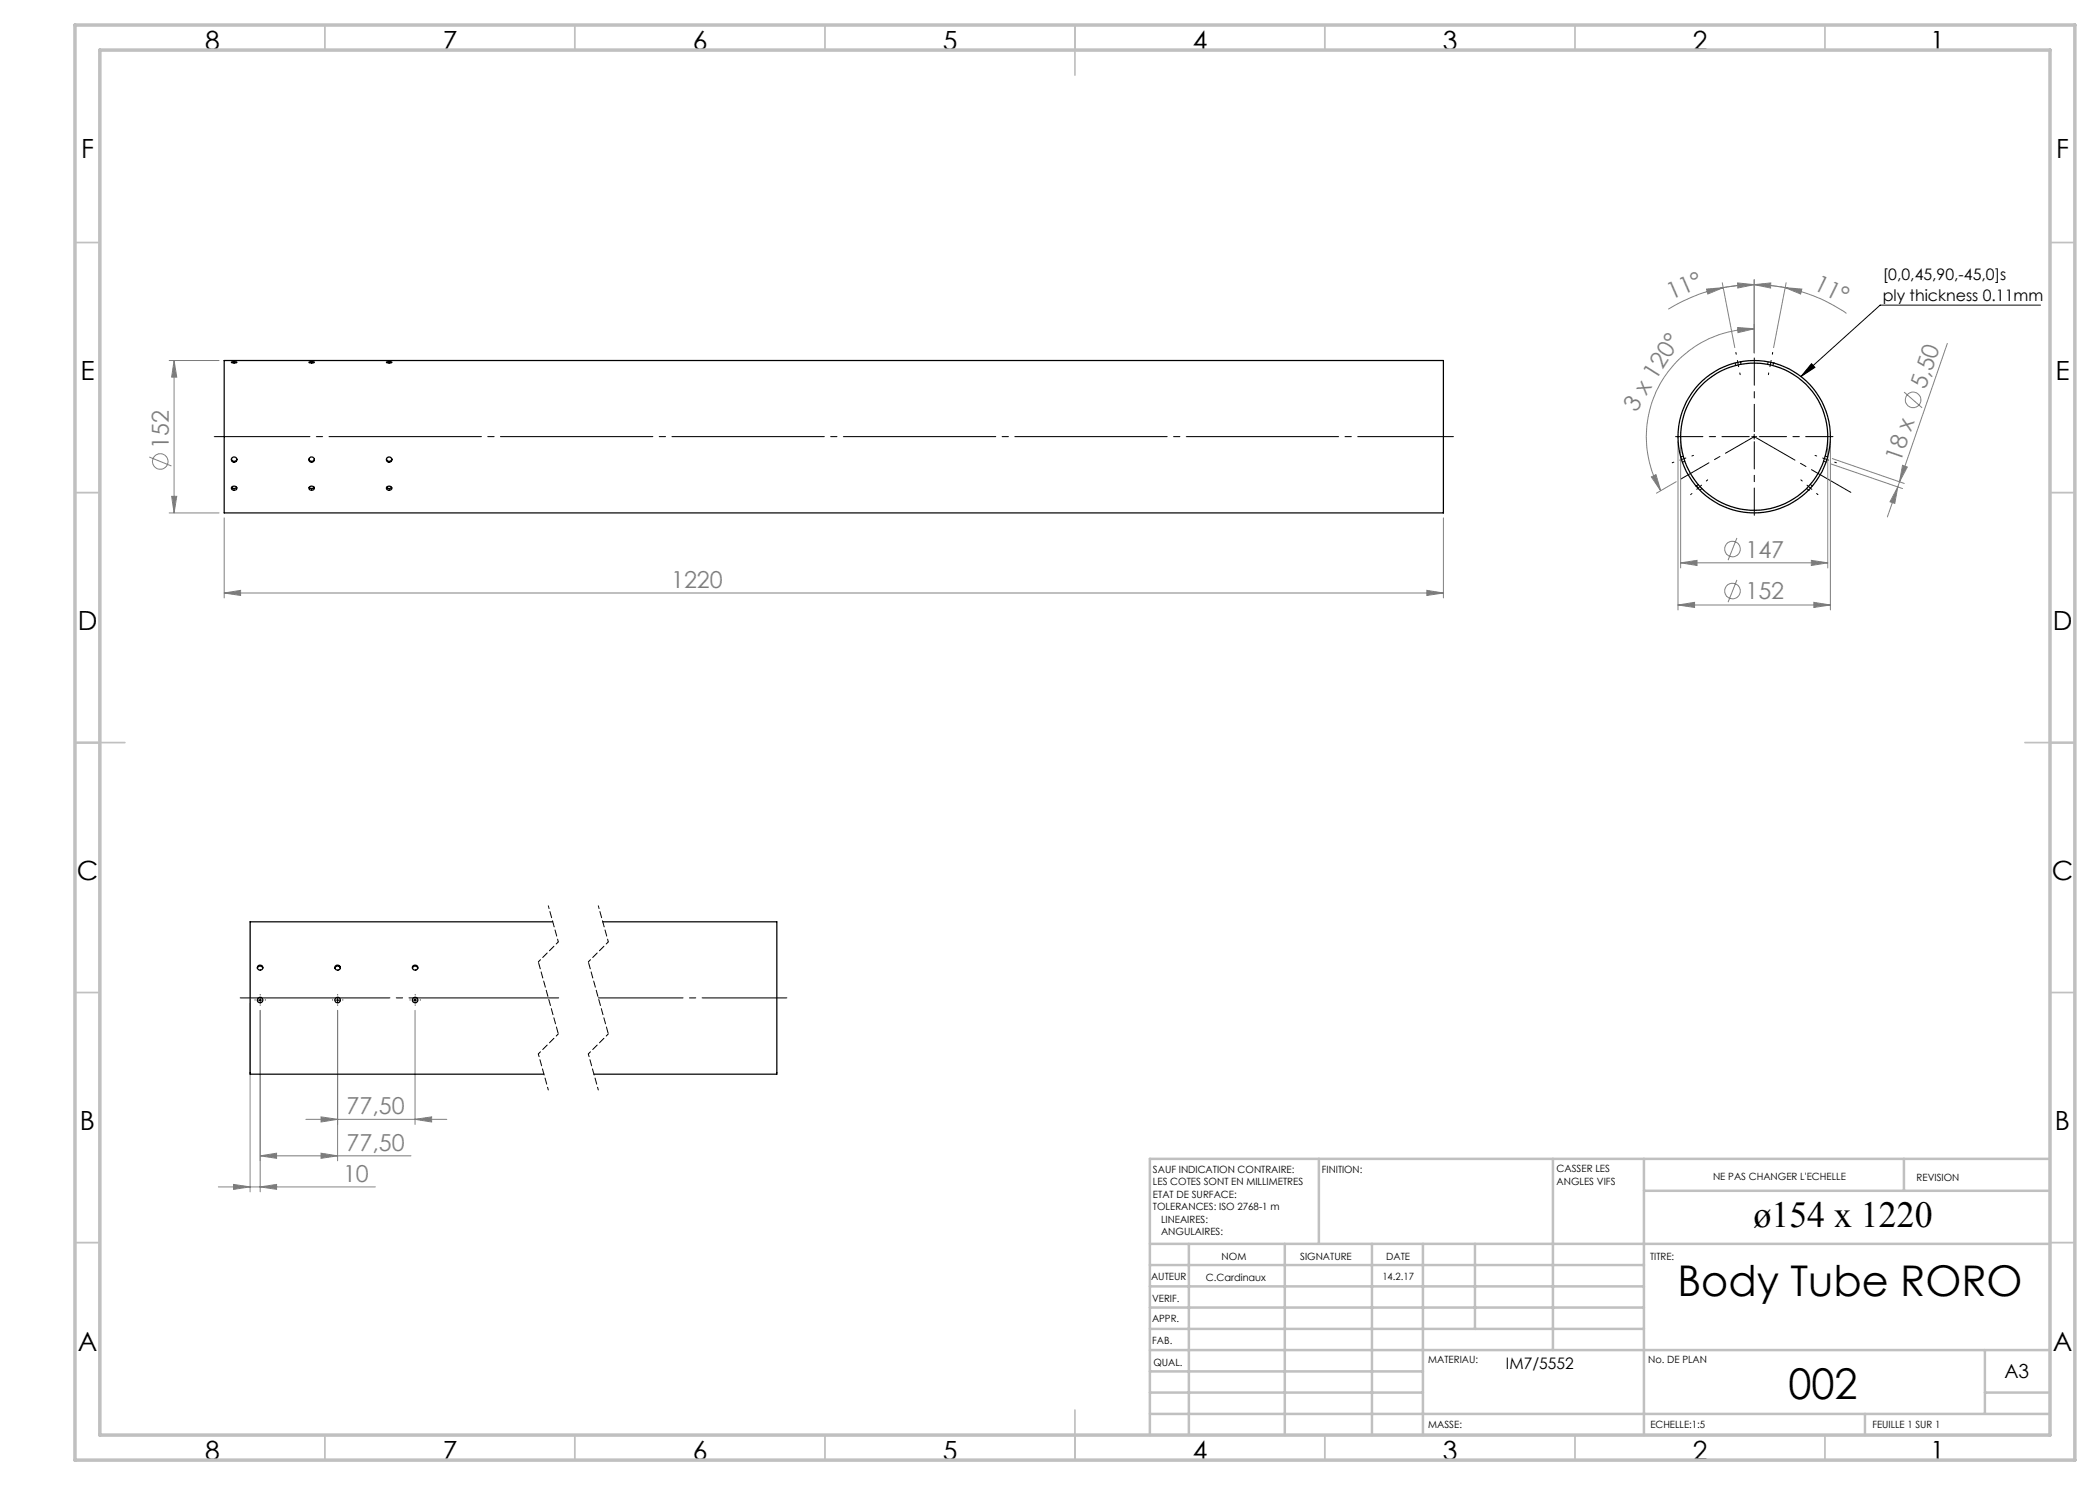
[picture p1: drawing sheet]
<svg xmlns="http://www.w3.org/2000/svg" width="420mm" height="297mm" viewBox="0 0 420 297" stroke-linecap="round" stroke-linejoin="round" font-family="sans-serif">
<g fill="none" stroke="#808080" stroke-width=".2">
<path d="M341.3 57.8l3.3-.3-3 1.3zM344.5 56.5l2.5 13M344.6 57.5a33 33 0 0 0-10.9 4.3M347.5 56.6l3.3 .3-3.2 .7zM350.8 56.9a30.9 30.9 0 0 1 6.2 .6M350.8 56.9a31.6 31.6 0 0 0-6.2 .6M350.8 56.9l3.4-.3-.1 1zM350.8 56.9a30.9 30.9 0 0 0-6.2 .6M350.8 56.9a30.9 30.9 0 0 1 6.3 .6M350.8 55.9v14.7M357 57.5l3.4 .3-.3 1zM357 57.5a32.4 32.4 0 0 1 12.3 5.2"/>
<path d="M357.2 56.5l-2.5 13M33.8 72.1h10M34.8 72.1l.5 3.3h-1zM34.8 72.1v30.5M347.5 65.5l3.3 .3-3.2 .7zM350.8 65.8a21.6 21.6 0 0 0-18.7 32.3M380.8 78.4l3.6 3.2M389.5 68.7l-9.6 27.6M29.8 91.4l4.5 1.8M34.3 99.3h1l-.5 3.3zM330.3 95.4l.9-.5 .9 3.2zM335.2 96.3l-3.9 2.3"/>
<path d="M335.6 88.3v33.7M336.1 88.3v25.3M365.5 88.3v25.3M366.1 88.3v33.7M366.1 92.8l14.4 4.9M366.5 91.7l14.4 5M379.6 97.4l-.6 3.3-1-.3zM379.6 97.4l-2.1 6M379.9 96.3l-.3 1.1M380.5 93.1l1 .3-1.6 2.9zM33.8 102.6h10M44.8 118.6l3.3-.5v1z"/>
<path d="M44.8 103.6v16M44.8 118.6h243.9M285.4 118.1l3.3 .5-3.3 .5zM288.7 103.6v16M336.1 112.6l3.3-.5v1zM336.1 112.6h29.4M347.4 116l-1.8 4.4M347.4 107.6l-1.8 4.4M362.3 112.1l3.2 .5-3.2 .5zM335.6 121l3.3-.5v1zM335.6 121h30.5M362.8 120.5l3.3 .5-3.3 .5z"/>
<path d="M50 200.6v37.8M52 202.1v36.3M67.5 202.1v30.1M83 202.1v22.8M43.7 237.4h31.4M46.7 236.9l3.3 .5-3.3 .5zM52 237.4l3.3-.5v1zM52 231.2l3.3-.6v1.1zM52 231.2h30.2M61.2 223.9h28.2M64.2 223.4l3.3 .5-3.3 .5zM64.2 230.6l3.3 .6-3.3 .5z"/>
<path d="M83 223.9l3.3-.5v1z"/>
<circle cx="382.6" cy="80" r="1.56"/>
<circle cx="32.1" cy="92.3" r="1.55"/>
<circle cx="346.5" cy="118.2" r="1.55"/>
<circle cx="346.5" cy="109.8" r="1.55"/>
</g>
<path d="M362.3 72.7l.7 .8-2.8 1.8zM408.1 61h-32.1l-15.8 14.3M350.3 87.3h1M350.8 86.9v.9M52 199.5v1M67.5 199.5v1M83 199.5v1M51.5 200h1M67 200h1M82.5 200h1" fill="none" stroke="#000" stroke-width=".2"/>
<path d="M51 200h.1M52 199v-.1M53 200h.1M66.5 200h.1M67.5 199v-.1M68.5 200h.1M82 200h.1M83 199v-.1M84 200h.1M52 201h.1M67.5 201h.1M83 201h.1" fill="none" stroke="#000" stroke-width=".2" stroke-dasharray="30.5 1.3 1.3 1.3"/>
<path d="M48 199.6h63.7" fill="none" stroke="#000" stroke-width=".2" stroke-dasharray="30.5 1.3 1.3 1.3" stroke-dashoffset=".5"/>
<path d="M119.7 199.6h37.7" fill="none" stroke="#000" stroke-width=".2" stroke-dasharray="30.5 1.3 1.3 1.3" stroke-dashoffset="13.5"/>
<path d="M347.2 70.5l.8 4.4M354.5 70.5l-.8 4.4M338.7 91.1l-4.3 1.5M341.5 96l-3.4 2.9M360.2 96l3.4 2.9M363 91.1l4.3 1.5" fill="none" stroke="#000" stroke-width=".2" stroke-dasharray="30.5 1.3 1.3 1.3" stroke-dashoffset="30.1"/>
<path d="M351.1 87.5l19.1 11" fill="none" stroke="#000" stroke-width=".2" stroke-dasharray="30.5 1.3 1.3 1.3" stroke-dashoffset="21.4"/>
<path d="M350.7 87.4l-14.6 8.4" fill="none" stroke="#000" stroke-width=".2" stroke-dasharray="30.5 1.3 1.3 1.3" stroke-dashoffset="24"/>
<path d="M349.9 87.3h-14.8M350.9 86.3v-14.7M350.9 88.3v14.8M351.9 87.3h14.7" fill="none" stroke="#000" stroke-width=".2" stroke-dasharray="30.5 1.3 1.3 1.3" stroke-dashoffset="25"/>
<path d="M42.8 87.3h247.9" fill="none" stroke="#000" stroke-width=".2" stroke-dasharray="30.5 1.3 1.3 1.3" stroke-dashoffset="11.3"/>
<path d="M109.7 181.2l2 7.2M111.7 188.4l-4 4M119.7 181.2l2 7.2M121.7 188.4l-4 4M107.7 210.8l2 7.2M111.7 206.8l-4 4M117.7 210.8l2 7.2M121.7 206.8l-4 4" fill="none" stroke="#000" stroke-width=".2" stroke-dasharray="1.3 .6" stroke-dashoffset=".7"/>
<path d="M107.7 192.4l4 14.4M117.7 192.4l4 14.4" fill="none" stroke="#000" stroke-width=".2" stroke-dasharray="1.3 .6" stroke-dashoffset="-.2"/>
<g fill="none" stroke="#c0c0c0" stroke-width=".35">
<path d="M65 5v5M115 5v5M165 5v5M215 5v10M265 5v5M315 5v5M365 5v5M15 48.5h5M410 48.5h5M15 98.5h5M410 98.5h5M15 148.5h10"/>
<path d="M405 148.5h10M15 198.5h5M410 198.5h5M15 248.5h5M410 248.5h5M65 287v5M115 287v5M165 287v5M215 282v10M265 287v5M315 287v5M365 287v5"/>
</g>
<g fill="none" stroke="#c0c0c0" stroke-width=".5">
<path d="M263.8 231.8v17M310.6 231.8v38.2M328.8 231.8v55.2M328.8 238.2h81.2M380.8 231.8v6.4M410 231.8h-180v55.2M230 248.8h180M230 257.3h98.8M230 253h98.8M237.8 248.8v38.2M257 248.8v38.2M274.4 248.8v38.2"/>
<path d="M284.6 248.8v38.2M295 248.8v17M230 265.8h98.8M230 261.5h98.8M230 278.5h54.6M230 274.3h54.6M230 270h180M397 278.5h13M397 270v12.8M230 282.8h180M373 282.8v4.2"/>
</g>
<path d="M15 5h400v287h-400zM20 10h390v277h-390z" fill="none" stroke="#c0c0c0" stroke-width=".7"/>
<path d="M362.3 72.7l.7 .8-2.8 1.8z" fill="#000"/>
<g fill="#808080">
<path d="M357 57.5l3.4 .3-.3 1zM347.5 56.6l3.3 .3-3.2 .7z"/>
<path d="M52 237.4l3.3-.5v1zM46.7 236.9l3.3 .5-3.3 .5zM83 223.9l3.3-.5v1zM64.2 223.4l3.3 .5-3.3 .5z"/>
<path d="M44.8 118.6l3.3-.5v1zM285.4 118.1l3.3 .5-3.3 .5zM335.6 121l3.3-.5v1zM362.8 120.5l3.3 .5-3.3 .5zM336.1 112.6l3.3-.5v1zM362.3 112.1l3.2 .5-3.2 .5z"/>
<path d="M350.8 56.9l3.4-.3-.1 1zM341.3 57.8l3.3-.3-3 1.3z"/>
<path d="M347.5 65.5l3.3 .3-3.2 .7zM330.3 95.4l.9-.5 .9 3.2z"/>
<path d="M380.5 93.1l1 .3-1.6 2.9zM379.6 97.4l-.6 3.3-1-.3z"/>
<path d="M34.8 72.1l.5 3.3h-1zM34.3 99.3h1l-.5 3.3z"/>
<path d="M52 231.2l3.3-.6v1.1zM64.2 230.6l3.3 .6-3.3 .5z"/>
</g>
<g fill="none" stroke="#000" stroke-width=".25">
<path d="M44.8 72.1h243.9v30.5h-243.9zM46.3 72.4h.7l.4 .1-.8 .1zM61.8 72.5l.7-.1 .4 .1-.7 .1zM77.3 72.4h.8l.3 .1-.8 .1zM348.1 72.4h.1M46.3 91.8a.55 .55 0 0 0 .5 .5 .55 .55 0 0 0 .6-.5M46.3 97.5a.51 .51 0 0 1 .7-.3 .51 .51 0 0 1 .2 .8 .54 .54 0 0 1-.6 0 .54 .54 0 0 1-.3-.5zM46.3 97.5l.5 .2 .5-.2M61.8 91.8a.55 .55 0 0 0 .5 .5 .55 .55 0 0 0 .6-.5M61.8 97.5l.5 .2 .5-.2M61.9 97.4a.49 .49 0 0 1 .7-.2 .49 .49 0 0 1 0 .8 .49 .49 0 0 1-.6 0 .49 .49 0 0 1-.1-.6zM77.3 91.8a.56 .56 0 0 0 .5 .5 .56 .56 0 0 0 .6-.5"/>
<path d="M77.3 97.5a.66 .66 0 0 0 1 0M77.4 97.4a.5 .5 0 0 1 .7-.2 .5 .5 0 0 1 .1 .7l-.1 .1a.49 .49 0 0 1-.6 0 .49 .49 0 0 1-.1-.6zM339.2 97.2h.1M51.5 193.6a.56 .56 0 0 1 .5-.4 .56 .56 0 0 1 .6 .4M67 193.6a.54 .54 0 0 1 .5-.4 .54 .54 0 0 1 .6 .4M82.5 193.6a.57 .57 0 0 1 .5-.4 .57 .57 0 0 1 .6 .4M110.5 184.4h-60.5v30.4h58.8M120.5 184.4h34.9v30.4h-36.6"/>
<circle cx="46.8" cy="91.9" r=".55"/>
<circle cx="62.3" cy="91.9" r=".55"/>
<circle cx="77.8" cy="91.9" r=".54"/>
<circle cx="350.8" cy="87.3" r="14.7"/>
<circle cx="350.8" cy="87.3" r="15.2"/>
<circle cx="52" cy="193.5" r=".53"/>
<circle cx="67.5" cy="193.5" r=".53"/>
<circle cx="83" cy="193.5" r=".54"/>
<circle cx="52" cy="200" r=".55"/>
<circle cx="67.5" cy="200" r=".55"/>
<circle cx="83" cy="200" r=".56"/>
</g>
<g fill="none" stroke="#000" stroke-width=".2" stroke-dasharray="1.3 .6">
<path d="M347 72.6l.1 .5M348.2 72.8l-.1-.5M353.6 72.3l-.1 .5M354.6 73.1l.1-.5M354.7 72.6h.1M336.2 91.4h.1M336.5 92.4l.5-.1M336.7 91.2l-.5 .2M339.7 96.9l-.4 .3M340 98l.4-.3M361.3 97.7l.4 .3M361.7 98h.1"/>
<path d="M362.5 97.2l-.4-.3M364.7 92.3l.5 .1M365.5 91.4l-.4-.2"/>
</g>
<g font-size="8.5">
<text x="335.5" y="259.3">Body Tube RORO</text>
<text x="357.7" y="279.7">002</text>
</g>
<text font-size="7.3" x="350.7" y="245.4">ø154 x 1220</text>
<g font-size="5.3">
<text x="41" y="9.9">8</text>
<text x="88.5" y="9.9">7</text>
<text x="138.5" y="9.9">6</text>
<text x="188.5" y="9.9">5</text>
<text x="238.5" y="9.9">4</text>
<text x="288.5" y="9.9">3</text>
<text x="338.5" y="9.9">2</text>
<text x="386" y="9.9">1</text>
<text x="16.2" y="31.7">F</text>
<text x="411.2" y="31.7">F</text>
<text x="16.1" y="75.9">E</text>
<text x="411.1" y="75.9">E</text>
<text x="15.5" y="125.9">D</text>
<text x="410.5" y="125.9">D</text>
<text x="15.4" y="175.9">C</text>
<text x="410.4" y="175.9">C</text>
<text x="16" y="225.9">B</text>
<text x="411" y="225.9">B</text>
<text x="15.5" y="270.2">A</text>
<text x="410.5" y="270.2">A</text>
<text x="41" y="291.9">8</text>
<text x="88.5" y="291.9">7</text>
<text x="138.5" y="291.9">6</text>
<text x="188.5" y="291.9">5</text>
<text x="238.5" y="291.9">4</text>
<text x="288.5" y="291.9">3</text>
<text x="338.5" y="291.9">2</text>
<text x="386" y="291.9">1</text>
</g>
<g font-size="4.7" fill="#808080">
<text x="362.5" y="57.8" transform="rotate(26 362.5 57.8)">11°</text>
<text x="334.3" y="60.1" transform="rotate(-23 334.3 60.1)">11°</text>
<text x="327.2" y="82.5" transform="rotate(-58 327.2 82.5)">3 x 120°</text>
<text x="385.1" y="78.1" transform="rotate(-71 385.1 78.1)">5,50</text>
<text x="33.8" y="89.7" transform="rotate(-90 33.8 89.7)">152</text>
<text x="380.1" y="92.5" transform="rotate(-71 380.1 92.5)">18 x</text>
<text x="349.1" y="111.5">147</text>
<text x="134.2" y="117.6">1220</text>
<text x="349.1" y="119.9">152</text>
<text x="69.3" y="222.9">77,50</text>
<text x="69.3" y="230.1">77,50</text>
<text x="68.6" y="236.4">10</text>
</g>
<text font-size="3.9" x="400.9" y="275.5">A3</text>
<g font-size="3.2">
<text x="376.5" y="56.1">[0,0,45,90,-45,0]s</text>
<text x="376.5" y="60.3">ply thickness 0.11mm</text>
<text x="301.2" y="273.9">IM7/5552</text>
</g>
<g font-size="2">
<text x="230.6" y="234.6">SAUF INDICATION CONTRAIRE:</text>
<text x="230.6" y="237.1">LES COTES SONT EN MILLIMETRES</text>
<text x="230.6" y="239.6">ETAT DE SURFACE:</text>
<text x="264.4" y="234.6">FINITION:</text>
<text x="311.3" y="234.5">CASSER LES</text>
<text x="311.3" y="237">ANGLES VIFS</text>
<text x="342.6" y="236">NE PAS CHANGER L'ECHELLE</text>
<text x="383.3" y="236.2">REVISION</text>
<text x="230.6" y="242.1">TOLERANCES: ISO 2768-1 m</text>
<text x="232.2" y="244.6">LINEAIRES:</text>
<text x="232.2" y="247.1">ANGULAIRES:</text>
<text x="244.3" y="252">NOM</text>
<text x="260" y="251.9">SIGNATURE</text>
<text x="277.2" y="251.9">DATE</text>
<text x="330" y="251.9">TITRE:</text>
<text x="230.2" y="256.1">AUTEUR</text>
<text x="241.2" y="256.1">C.Cardinaux</text>
<text x="276.5" y="255.9">14.2.17</text>
<text x="230.4" y="260.3">VERIF.</text>
<text x="230.4" y="264.4">APPR.</text>
<text x="230.5" y="268.8">FAB.</text>
<text x="230.7" y="273.1">QUAL.</text>
<text x="285.7" y="272.5">MATERIAU:</text>
<text x="329.6" y="272.5">No. DE PLAN</text>
<text x="285.6" y="285.5">MASSE:</text>
<text x="330.1" y="285.6">ECHELLE:1:5</text>
<text x="374.5" y="285.6">FEUILLE 1 SUR 1</text>
</g>
</svg>
